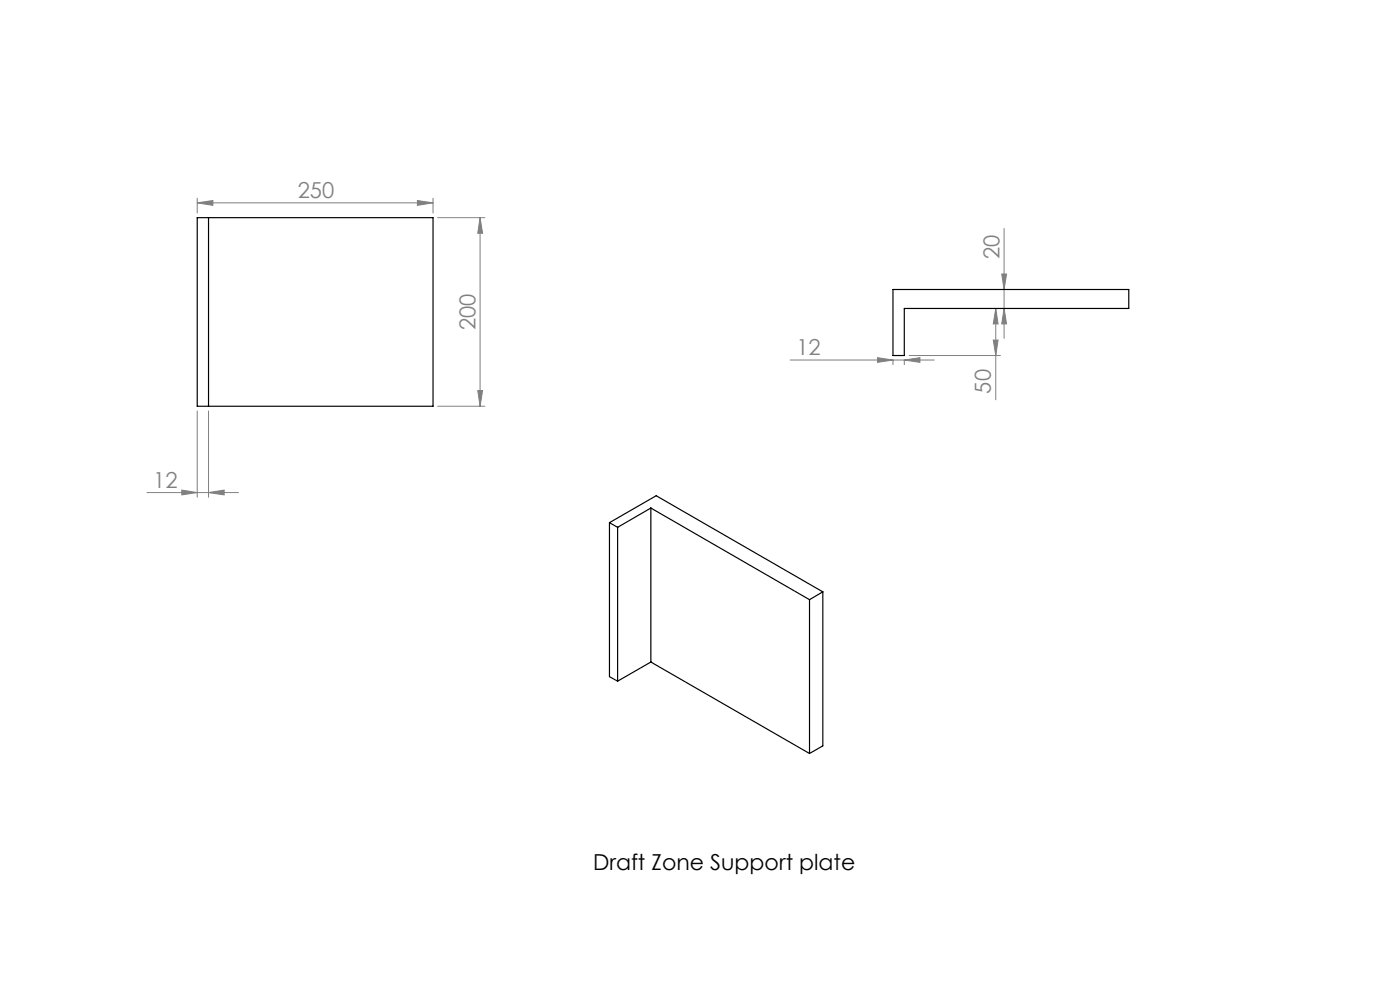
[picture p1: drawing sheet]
<svg xmlns="http://www.w3.org/2000/svg" width="297mm" height="210mm" viewBox="0 0 297 210" stroke-linecap="round" stroke-linejoin="round" font-family="sans-serif">
<g fill="none" stroke="#808080" stroke-width=".21">
<path d="M41.8 43l3.4-.5v1.1zM41.8 42v3.2M41.8 43h50.1M88.5 42.5l3.4 .5-3.4 .6zM91.9 42v3.2M92.9 46.2h10M101.8 46.2l.6 3.3h-1zM101.8 46.2v40M212.5 58.1h1l-.5 3.3zM213 48.5v23.3M167.6 76.4h30.6M186.2 75.9l3.2 .5-3.2 .5z"/>
<path d="M189.4 76.4v1M191.8 76.4l3.4-.5v1zM191.8 76.4v1M192.9 75.4h19.3M210.7 72.1h1l-.5 3.3zM211.2 65.4l.5 3.3h-1zM211.2 65.4v19.4M213 65.4l.5 3.3h-1zM41.8 87.2v18.3M44.2 87.2v18.3M92.9 86.2h10M101.4 82.9h1l-.6 3.3z"/>
<path d="M31.2 104.5h19.4M38.6 104l3.2 .5-3.2 .5zM44.2 104.5l3.4-.5v1z"/>
</g>
<g fill="#808080">
<path d="M44.2 104.5l3.4-.5v1zM38.6 104l3.2 .5-3.2 .5z"/>
<path d="M186.2 75.9l3.2 .5-3.2 .5zM191.8 76.4l3.4-.5v1z"/>
<path d="M88.5 42.5l3.4 .5-3.4 .6zM41.8 43l3.4-.5v1.1z"/>
<path d="M101.4 82.9h1l-.6 3.3zM101.8 46.2l.6 3.3h-1zM213 65.4l.5 3.3h-1zM212.5 58.1h1l-.5 3.3zM210.7 72.1h1l-.5 3.3zM211.2 65.4l.5 3.3h-1z"/>
</g>
<g fill="none" stroke="#000" stroke-width=".25">
<path d="M41.8 46.2h50.1v40h-50.1zM44.2 46.2v40M189.4 61.4h50.1v4h-47.7v10h-2.4zM129.3 110.9l1.7 1M129.3 110.9l9.9-5.7 35.4 20.3M129.3 110.9v32.6l1.7 1M131 111.9v32.6M138.1 107.8l33.6 19.4M138.1 107.8l-7.1 4.1M138.1 107.8v32.6M171.7 127.2v32.6M174.6 125.5l-2.9 1.7"/>
<path d="M174.6 125.5v32.7l-2.9 1.6M138.1 140.4l33.6 19.4M138.1 140.4l-7.1 4.1"/>
</g>
<g font-size="4.7" fill="#808080">
<text x="63.2" y="42">250</text>
<text x="212" y="54.9" transform="rotate(-90 212 54.9)">20</text>
<text x="100.9" y="70" transform="rotate(-90 100.9 70)">200</text>
<text x="169" y="75.3">12</text>
<text x="210.2" y="83.5" transform="rotate(-90 210.2 83.5)">50</text>
<text x="32.5" y="103.4">12</text>
</g>
<text font-size="4.7" x="125.8" y="184.6">Draft Zone Support plate</text>
</svg>
